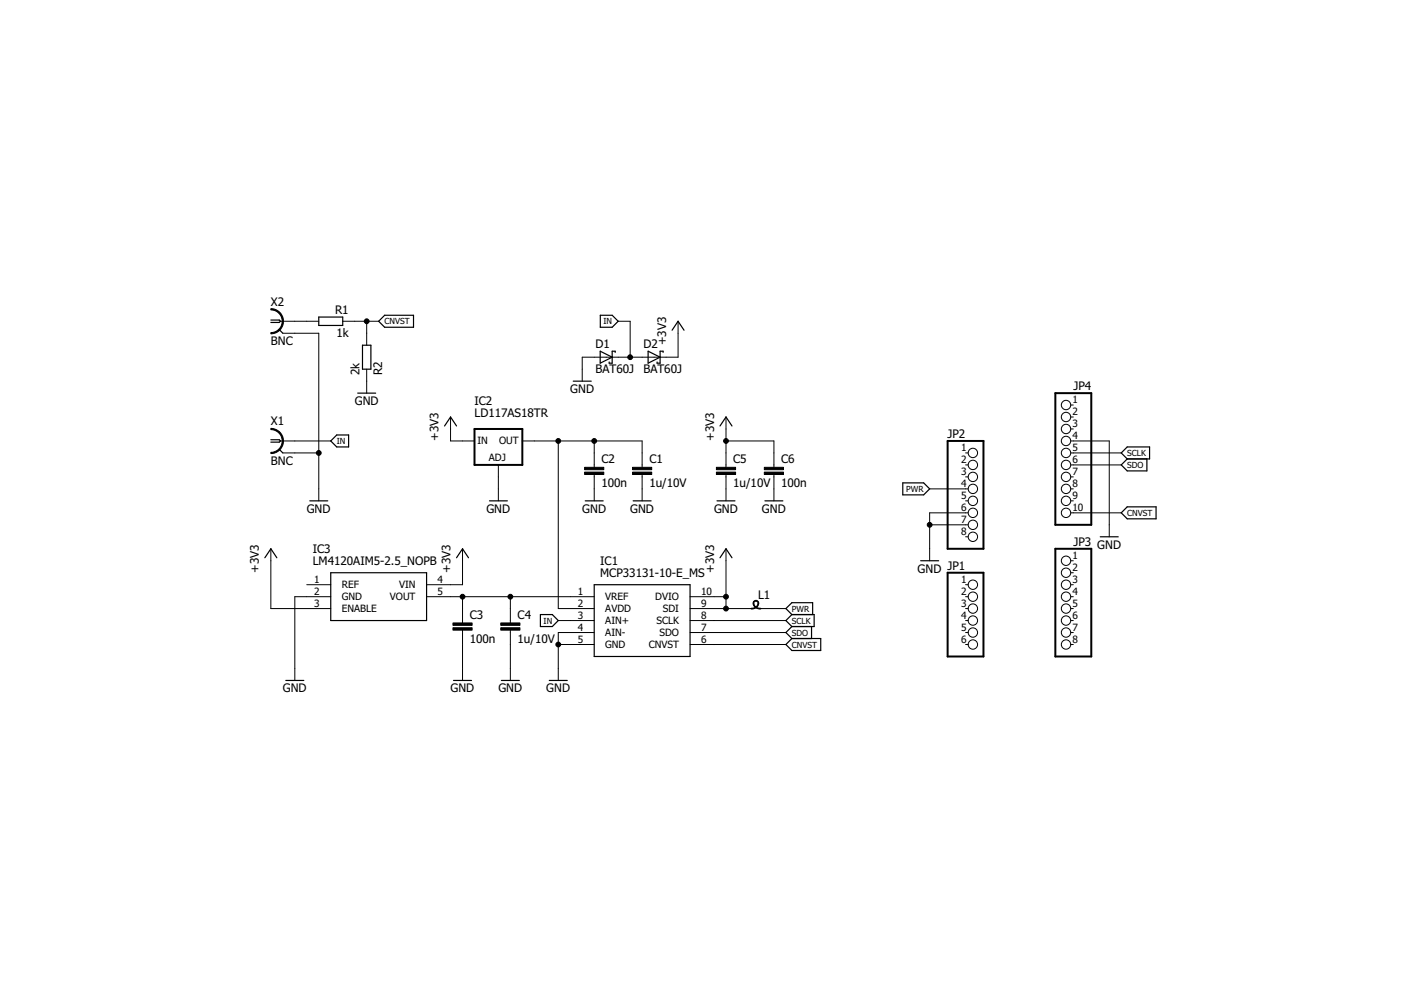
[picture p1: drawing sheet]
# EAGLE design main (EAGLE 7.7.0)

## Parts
C1  1u/10V  C-EUC1206  [C1206]
C2  100n  C-EUC0805  [C0805]
C3  100n  C-EUC0805  [C0805]
C4  1u/10V  C-EUC1206  [C1206]
C5  1u/10V  C-EUC1206  [C1206]
C6  100n  C-EUC0805  [C0805]
D1  BAT60J  [SOD323_ST]
D2  BAT60J  [SOD323_ST]
IC1  MCP33131-10-E_MS  [SOP50P490X110-10N]
IC2  LD117AS18TR  [SOT223]
IC3  LM4120AIM5-2.5_NOPB  [SOT95P280X145-5N]
JP1  PINHD-1X6  [1X06]
JP2  PINHD-1X8  [1X08]
JP3  PINHD-1X8  [1X08]
JP4  PINHD-1X10  [1X10]
L1  SM-B5  [SM-B5]
R1  1k  R-EU_R0805  [R0805]
R2  2k  R-EU_R0805  [R0805]
X1  BNC  1-227161-2  [AMP_227161]
X2  BNC  1-227161-2  [AMP_227161]

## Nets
+3V3: C5.1 C6.1 D2.C IC1.9(SDI) IC1.10(DVIO) IC2.3(IN) IC3.3(ENABLE) IC3.4(VIN) L1.2
CNVST: IC1.6(CNVST) JP4.10 R1.1 R2.2
GND: C1.2 C2.2 C3.2 C4.2 C5.2 C6.2 D1.A IC1.4(AIN-) IC1.5(GND) IC2.1(ADJ) IC3.2(GND) JP2.6 JP2.7 JP4.4 R2.1 X1.2 X2.2
IN: D1.C D2.A IC1.3(AIN+) X1.1
N$1: C3.1 C4.1 IC1.1(VREF) IC3.5(VOUT)
N$2: C1.1 C2.1 IC1.2(AVDD) IC2.4(OUT)
N$4: R1.2 X2.1
PWR: JP2.4 L1.1
SCLK: IC1.8(SCLK) JP4.5
SDO: IC1.7(SDO) JP4.6
Unconnected: IC3.1(REF) JP1.1 JP1.2 JP1.3 JP1.4 JP1.5 JP1.6 JP2.1 JP2.2 JP2.3 JP2.5 JP2.8 JP3.1 JP3.2 JP3.3 JP3.4 JP3.5 JP3.6 JP3.7 JP3.8 JP4.1 JP4.2 JP4.3 JP4.7 JP4.8 JP4.9
